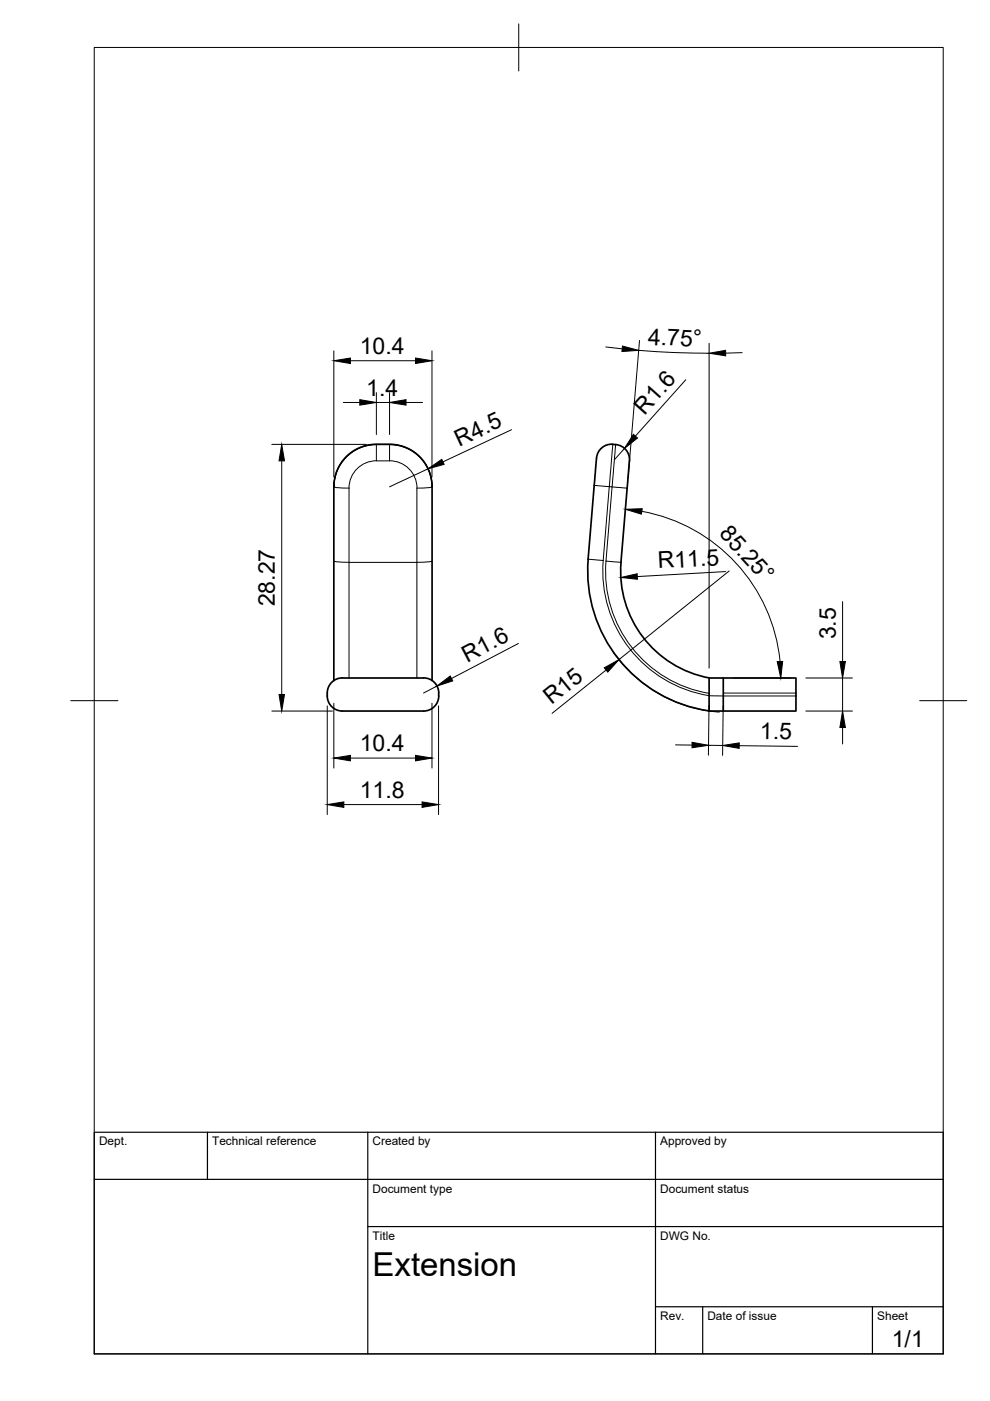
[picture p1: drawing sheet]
<svg xmlns="http://www.w3.org/2000/svg" width="210mm" height="297mm" viewBox="0 0 210 297" stroke-linecap="round" stroke-linejoin="round" font-family="sans-serif">
<!-- layer: Visible -->
<path d="M126.5 97.1l-1.8 21.5M129.9 94.2a3.5 3.5 0 0 1 3.5 4.5l-1.7 20.5M129.9 94.2a3.2 3.2 0 0 0-3.4 2.9M124.7 118.5a30 30 0 0 0 25.7 32.2M131.7 119.2a23 23 0 0 0 18.7 24.5M70.8 144.3v-41.1a9 9 0 0 1 9-9h2.8a9 9 0 0 1 9 9v41.1M89.8 143.7h-17.2a3.6 3.6 0 0 0-3.2 2.9 3.6 3.6 0 0 0 1.9 3.9l1.3 .3h17.2M89.8 143.7a3.3 3.3 0 0 1 3.2 3.8 3.2 3.2 0 0 1-3.2 3.3M150.3 143.7h18.5v7.1h-18.5zM153.4 143.7v7.1" fill="none" stroke="#000" stroke-width=".36"/>
<!-- layer: Visible Narrow -->
<g fill="none" stroke="#000" stroke-width=".21">
<path d="M79.8 94.2h2.8a8.9 8.9 0 0 1 9 9M79.8 94.2l2.8 .1M79.8 94.3v3.4h2.8M79.8 94.2h.1M79.8 94.2a9 9 0 0 0-9 9M79.8 97.7a5.8 5.8 0 0 0-5.8 5.8M79.8 94.3a9 9 0 0 0-9 8.9l.9 .2 2.3 .1M82.6 94.3v3.4M82.6 94.2v.1M82.6 97.7a5.8 5.8 0 0 1 5.8 5.8M82.6 94.3a9 9 0 0 1 9 8.9l-.9 .2-2.3 .1M129.9 94.2l-.7 9"/>
<path d="M130.5 94.3l-.7 8.9h-.6M70.8 119l.9 .1 2.3 .1M74 103.5v40.2M74 119.2h14.4M88.4 119.2v24.5M88.4 103.5v15.7M91.6 119l-.9 .1-2.3 .1M126 102.9l3.2 .3M127.9 118.8a26.8 26.8 0 0 0 22.5 28.7M128.5 119l3.2 .2M128.5 119a26.2 26.2 0 0 0 21.9 28M129.2 103.2l-1.3 15.6-3.2-.2"/>
<path d="M133 103.5l-3.2-.3-1.3 15.8M150.3 147.5l18.5 .1M153.4 146.9h15.4"/>
</g>
<!-- layer: BORDER -->
<path d="M20 10.1h180v276.9h-180zM110 5.1v10M15 148.6h10M195 148.6h10" fill="none" stroke="#000" stroke-width=".21"/>
<!-- layer: TITLEBLOCK -->
<path d="M20 240.1h180v46.9h-180zM20 250h180M44 240.1v9.9M78 240.1v46.9M139 240.1v46.9M78 260.1h122M139 277.1h61M149 277.1v9.9M185 277.1v9.9" fill="none" stroke="#000" stroke-width=".25"/>
<!-- layer: FD_Dimensions -->
<g fill="none" stroke="#000" stroke-width=".21">
<path d="M70.8 74.4v26.7M74.3 76.5h13.8M91.6 74.4v26.7M128.4 73.6l3.5 .4M135.4 74.3l7.5 .4 7.4 .2M135.6 72.2l-2.4 29.2M150.3 72.8v68.9M157.4 74.8l-3.5 .1M57.6 94.2h20.1M59.7 97.7v49.5M72.8 85.3h3.5M79.8 83.2v8.9"/>
<path d="M79.8 85.3h2.8M82.6 83.2v8.9M86.1 85.3h3.5M90.7 99.4l-8.1 3.8M108.5 91.1l-14.6 6.8M132.4 95.1l-2.1 2.4M145.4 80.5l-10.7 12M136.1 108.4a35.9 35.9 0 0 1 29.3 31.8M109.9 136.4l-14.2 7.5M130 138.2a30 30 0 0 0 22.5 12.8M153.9 121.2l-18.8 1M154.6 121.1l-23.4 18.8"/>
<path d="M178.6 127.6v12.7M57.6 150.8h12.9M69.4 149.7v23M70.8 149.1v13.7M91.6 149.1v13.7M92.6 145.5l-2.8 1.4M93 149.7v23M128.5 142.1l-11.4 9.1M143.2 157.9l3.5 .1M150.2 158l3 .1M150.3 149.6l-.1 10.5M153.3 149.7l-.1 10.5"/>
<path d="M155.4 143.7h12.2M156.7 158.1l12.4 .1M170.9 150.8h9.8M170.9 143.7h9.8M178.6 143.7v7.1M178.6 154.2v3.5M72.9 170.6h16.6M74.3 160.7h13.8"/>
</g>
<g fill="#000" stroke="#000" stroke-width=".21">
<path d="M70.8 76.5l3.5-.6v1.2zM88.1 75.9l3.5 .6-3.5 .6zM132 73.4l3.4 .9-3.5 .2zM150.3 74.9l3.5-.6 .1 1.1zM59.7 94.2l.6 3.5h-1.1zM76.3 84.7l3.5 .6-3.5 .6zM82.6 85.3l3.5-.6v1.2zM90.7 99.4l3-2 .5 1.1zM134.3 92.1l.9 .8-2.8 2.2zM132.6 108l3.6-.1-.2 1.1zM131.6 122.4l3.5-.7v1.1zM59.2 147.2h1.1l-.6 3.6z"/>
<path d="M92.6 145.5l2.9-2.2 .5 1.1zM128.1 141.6l3.1-1.7-2.3 2.6zM146.7 157.4l3.5 .6-3.5 .5zM153.2 158.1l3.5-.6v1.2zM164.8 140.3l1.1-.1-.4 3.5zM178.6 150.8l.6 3.4h-1.1zM178.1 140.3h1.1l-.6 3.4zM69.4 170.6l3.5-.6v1.2zM70.8 160.7l3.5-.5v1.1zM88.1 160.2l3.5 .5-3.5 .6zM89.5 170l3.5 .6-3.5 .6z"/>
</g>
<text font-size="7" x="79" y="270.6">Extension</text>
<g font-size="4.9">
<text x="76.3" y="75">10.4</text>
<text x="137.3" y="73.1" transform="rotate(2 137.3 73.1)">4.75°</text>
<text x="77.6" y="83.9">1.4</text>
<text x="136.7" y="88.1" transform="rotate(-48 136.7 88.1)">R1.6</text>
<text x="97.4" y="94.7" transform="rotate(-25 97.4 94.7)">R4.5</text>
<text x="152.4" y="113.3" transform="rotate(47 152.4 113.3)">85.25°</text>
<text x="139.6" y="120.5" transform="rotate(-3 139.6 120.5)">R11.5</text>
<text x="58.3" y="128.6" transform="rotate(-90 58.3 128.6)">28.27</text>
<text x="177.2" y="135.6" transform="rotate(-90 177.2 135.6)">3.5</text>
<text x="99.1" y="140.5" transform="rotate(-28 99.1 140.5)">R1.6</text>
<text x="116.9" y="149.5" transform="rotate(-39 116.9 149.5)">R15</text>
<text x="76.3" y="159.3">10.4</text>
<text x="161.1" y="156.7" transform="rotate(1 161.1 156.7)">1.5</text>
<text x="76.3" y="169.1">11.8</text>
<text x="189.1" y="285.7">1/1</text>
</g>
<g font-size="2.5">
<text x="21" y="242.9">Dept.</text>
<text x="45" y="242.9">Technical reference</text>
<text x="79" y="242.9">Created by</text>
<text x="140" y="242.9">Approved by</text>
<text x="79" y="252.8">Document type</text>
<text x="140" y="252.8">Document status</text>
<text x="79" y="262.9">Title</text>
<text x="140" y="262.9">DWG No.</text>
<text x="140" y="279.9">Rev.</text>
<text x="150" y="279.9">Date of issue</text>
<text x="186" y="279.9">Sheet</text>
</g>
</svg>
